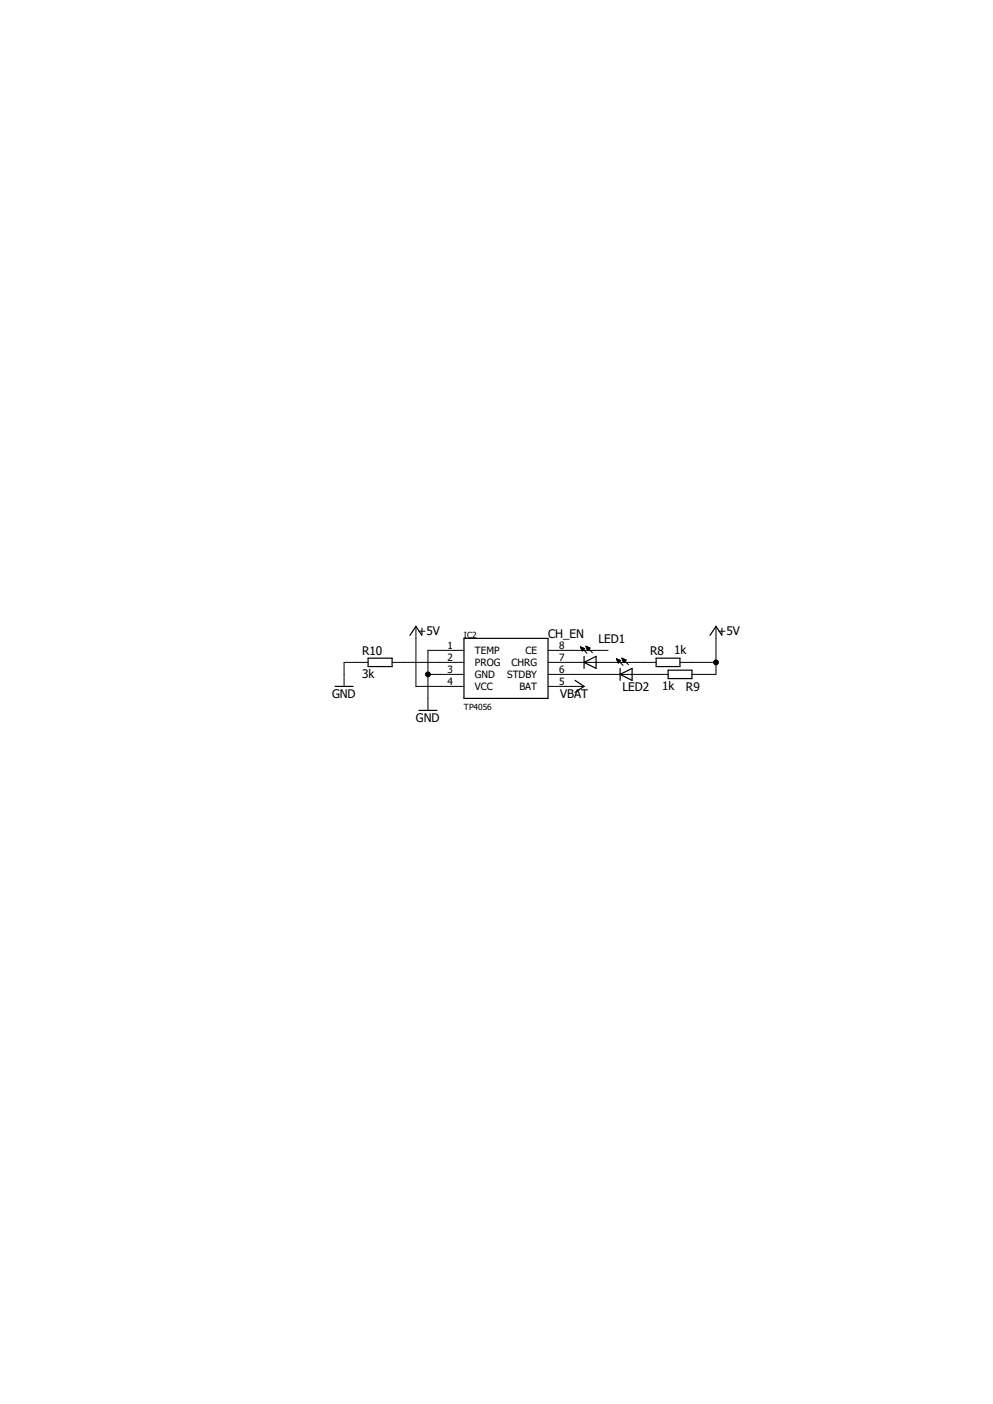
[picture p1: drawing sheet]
<svg xmlns="http://www.w3.org/2000/svg" width="210mm" height="297mm" viewBox="0 0 210 297" stroke-linecap="round" stroke-linejoin="round" font-family="sans-serif">
<path d="M32.3 113.9l145.4 69.2M177.7 113.9l-145.4 69.2" fill="none" stroke="#fff" stroke-width=".21"/>
<g fill="none" stroke="#000" stroke-width=".21">
<path d="M88 132.5v12.7h10.1M98.1 137.6h-7.6v12.7M115.9 137.6h12.7M122.8 136.8l1.4 1.4M122.8 136.9h.1M122.8 136.8l.9 .4-.6 .5zM122.8 137h.3M122.9 137.1h.4M122.9 137.2h.6M122.9 137.2h.7M123 137.3h.5M123 137.4h.4"/>
<path d="M123.1 137.5h.3M123.1 137.7h.1M123.9 136.7l1.4 1.4M123.9 136.7l.9 .4-.5 .5zM124 136.8h.1M124 137h.5M124 136.9h.3M124 137.1h.7M124.1 137.2h.6M124.1 137.2h.5M124.2 137.3h.3M124.2 137.4h.3"/>
<path d="M124.2 137.5h.2M130.4 139.4l1.4 1.4M130.4 139.4l.9 .3-.5 .6M130.4 139.4l.4 .9M130.4 139.5h.4M130.4 139.4h.2M130.5 139.6h.5M130.5 139.7h.7M130.6 139.8h.6M130.6 139.9h.5M130.6 140h.4M131.5 139.2l1.4 1.4"/>
<path d="M131.5 139.2l.9 .4M131.5 139.2l.4 .9 .5-.5M131.5 139.3h.1M131.6 139.4h.2M131.6 139.4h.4M131.7 139.5h.5M131.7 139.7h.6M131.7 139.6h.7M131.7 139.8h.5M131.8 139.9h.3M131.8 140h.2M151.4 132.5v10.2h-5.1"/>
<path d="M77.9 140.1h-5.1v5.1M82.9 140.1h15.2M90.5 142.7h7.6M115.9 140.1h22.9M115.9 142.7h25.4M115.9 145.2h7.6M130.7 140.1h.2M130.7 140.2h.2M130.8 140.3h.1M131.9 140.1h.1M143.8 140.1h7.6"/>
<circle cx="90.5" cy="142.7" r=".51"/>
<circle cx="151.4" cy="140.1" r=".51"/>
</g>
<g fill="none" stroke="#000" stroke-width=".25">
<path d="M77.9 139.2h5v1.8h-5zM86.7 134.4l1.3-1.9 1.2 1.9M98.1 135h17.8v12.7h-17.8zM123.5 138.9v2.5M138.8 139.2h5v1.8h-5zM150.2 134.4l1.2-1.9 1.3 1.9M70.9 145.2h3.8M88.6 150.3h3.8M121.6 143.9l1.9 1.3-1.9 1.3M123.5 140.1l2.6-1.2v2.5zM131.1 142.7l2.6-1.3v2.5zM131.1 141.4v2.5"/>
<path d="M141.3 141.8h5v1.8h-5z"/>
</g>
<g fill="#000">
<circle cx="90.5" cy="142.7" r=".51"/>
<circle cx="151.4" cy="140.1" r=".51"/>
</g>
<g font-size="2.5">
<text x="88.4" y="134.3">+5V</text>
<text x="115.9" y="135">CH_EN</text>
<text x="126.6" y="136.1">LED1</text>
<text x="151.9" y="134.3">+5V</text>
<text x="76.6" y="143.4">3k</text>
<text x="76.6" y="138.6">R10</text>
<text x="137.5" y="138.6">R8</text>
<text x="142.6" y="138.3">1k</text>
<text x="70.2" y="147.7">GND</text>
<text x="118.5" y="147.7">VBAT</text>
<text x="131.7" y="146.2">LED2</text>
<text x="140" y="146">1k</text>
<text x="145.1" y="146.3">R9</text>
<text x="88" y="152.8">GND</text>
</g>
<g font-size="2.1">
<text x="94.7" y="137.2">1</text>
<text x="118.2" y="137.2">8</text>
<text x="94.7" y="139.8">2</text>
<text x="94.7" y="142.3">3</text>
<text x="100.5" y="138.3">TEMP</text>
<text x="100.5" y="140.9">PROG</text>
<text x="100.5" y="143.4">GND</text>
<text x="107.3" y="143.4">STDBY</text>
<text x="108.2" y="140.9">CHRG</text>
<text x="111.1" y="138.3">CE</text>
<text x="118.2" y="142.3">6</text>
<text x="118.2" y="139.8">7</text>
<text x="94.7" y="144.9">4</text>
<text x="100.5" y="146">VCC</text>
<text x="109.9" y="146">BAT</text>
<text x="118.2" y="144.9">5</text>
</g>
<g font-size="1.8">
<text x="98.1" y="135">IC2</text>
<text x="98.1" y="150.3">TP4056</text>
</g>
</svg>
